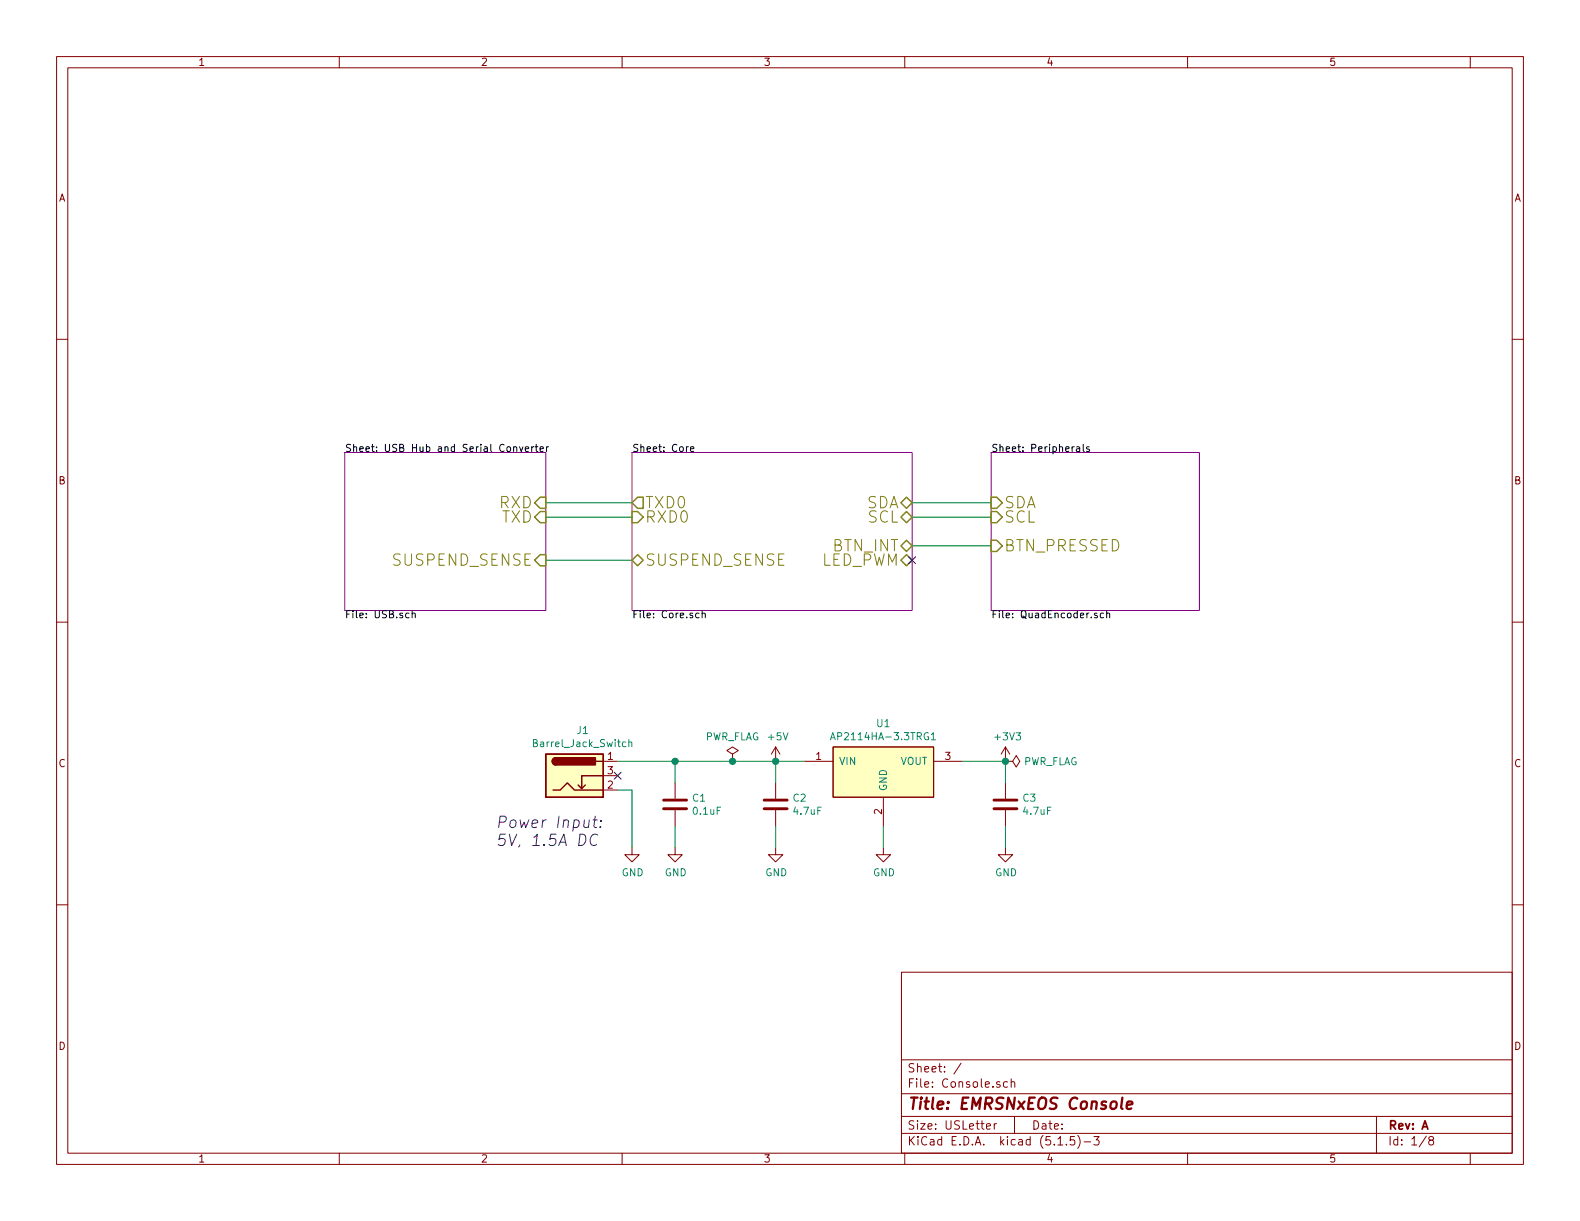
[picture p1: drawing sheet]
<svg xmlns="http://www.w3.org/2000/svg" width="279mm" height="216mm" viewBox="0 0 279 216" stroke-linecap="round" stroke-linejoin="round" font-family="sans-serif">
<g fill="none" stroke="#840000" stroke-width=".18">
<path d="M10 10h259.4v195.9h-259.4zM12 12h255.4v191.9h-255.4zM60 10v2M110 10v2M160 10v2M210 10v2M260 10v2M10 60h2M267.4 60h2M10 110h2M267.4 110h2M106.7 134.6h2.5"/>
<path d="M106.7 139.7h2.5M106.7 137.2h2.5M119.4 138.4v2.8M129.5 133.4l1.1-.7-1.1-.6-1 .6 1 .7v1.2M129.5 134.6h.1M137.2 132.1l-.8 1.3M137.2 132.1v2.5M137.2 138.4v2.8M137.2 132.1l.7 1.3M142.2 134.6h5.1M147.3 132.1h17.8v8.9h-17.8zM165.1 134.6h5.1"/>
<path d="M177.8 134.6h1.3l.6-1 .6 1-.6 1-.6-1M177.8 134.6h.1M177.8 132.1l-.8 1.3M177.8 132.1v2.5M177.8 138.4v2.8M177.8 132.1l.8 1.3M10 160h2M111.8 149.9v1.2h1.2l-1.2 1.3-1.3-1.3h1.3M119.4 149.9v1.2h1.2l-1.2 1.3-1.3-1.3h1.3M119.4 143.3v2.8M137.2 149.9v1.2h1.2l-1.2 1.3-1.3-1.3h1.3M137.2 143.3v2.8"/>
<path d="M156.2 149.9v1.2h1.3l-1.3 1.3-1.3-1.3h1.3M156.2 141v5.1M177.8 149.9v1.2h1.3l-1.3 1.3-1.3-1.3h1.3M177.8 143.3v2.8M267.4 160h2M159.4 171.9h108v32h-108zM159.4 197.4h108M159.4 193.4h108M159.4 187.4h108M170 188l-1.3 1.9M174.4 199.2l.8-.2-.1-.2-.4-.1-.3 .2 .1 .7h.6M175.8 198.7v1"/>
<path d="M176.2 198.7l-.3 .1-.1 .2M178.2 191.3h-.5l-.3 .2 .1 .6 .2 .2 .5-.1M178.8 191.4l.1-.1a.37 .37 0 0 1 .6 .2v.8M178.8 190.8v1.5M179.4 197.4v3M243.4 197.4v6.5M60 203.9v2M110 203.9v2M159.4 200.4h108M160 203.9v2M187.1 202.5h.8M188.6 202.3v.2"/>
<path d="M190 201h-.7l-.1 .7 .2-.2 .5 .1 .2 .2-.1 .5-.2 .2-.6-.2M190.6 200.8a1.71 1.71 0 0 1 0 2.2M191.7 201.9h1.2M193.4 201h1l-.5 .5 .4 .2v.6l-.2 .2-.7-.2M210 203.9v2M252.2 200.9l-1.2 1.9M253 201.6l-.3-.1v-.3l.3-.2h.2l.3 .2-.1 .3-.6 .2a.48 .48 0 0 0-.1 .6l.3 .2 .4-.2a.48 .48 0 0 0-.2-.7M260 203.9v2"/>
</g>
<path d="M198.5 194.1l-.3 1.7 .3 .3M199.3 195.4l.9-.2v-.4h-.8l-.2 1 .3 .3 .6-.1" fill="none" stroke="#840000" stroke-width=".41"/>
<path d="M61 80h35.5v28h-35.5zM111.8 80h49.5v28h-49.5zM175.3 80h36.8v28h-36.8z" fill="none" stroke="#840084" stroke-width=".18"/>
<g fill="none" stroke="#000" stroke-width=".18">
<path d="M90.8 79.1l.2-.1h.3l.1 .8M91.9 79l.3 .8 .3-.8M92.9 79.4l.6-.1-.1-.3h-.3l-.2 .2 .1 .6h.4M94 79v.8M94.4 79l-.4 .2M94.6 79h.5M94.8 78.6v1.1l.3 .1M95.5 79.4l.6-.1-.1-.3h-.3l-.2 .2 .1 .6h.4M96.6 79v.8M97 79l-.4 .2M122.1 79.4l.6-.1v-.3h-.4l-.2 .2 .1 .6h.5M190.4 79h.5v.8"/>
<path d="M190.9 79.3h-.4l-.2 .2 .1 .3h.5M191.5 78.6v1.1l.2 .1M192.6 79h-.3l-.2 .2 .1 .1 .4 .2v.3h-.5M72.3 108.5l-.3-.1-.3 .2 .2 .6h.4M72.9 108.5l.2-.1 .3 .1v.7M72.9 108v1.2M123.6 108.5l-.3-.1-.3 .2 .1 .6h.5M124.2 108.5l.1-.1 .3 .1 .1 .7M124.2 108v1.2M194 108.5l-.3-.1-.2 .2 .1 .2 .4 .1v.3h-.5M195.1 108.5l-.3-.1-.2 .2 .1 .6h.4M195.7 108.5l.2-.1 .3 .1v.7"/>
<path d="M195.7 108v1.2"/>
</g>
<g fill="none" stroke="#848400" stroke-width=".25">
<path d="M95.5 98.1h1v2h-1l-1-1zM95.5 90.4h1v2h-1l-1-1zM95.5 87.9h1v2h-1l-1-1zM111.8 90.4h1l.9 1-.9 1h-1zM111.8 99.1l1-1 .9 1-.9 1zM112.8 87.9h.9v2h-.9l-1-1zM159.3 88.9l1-1 1 1-1 1zM159.3 91.4l1-1 1 1-1 1zM159.3 96.5l1-1 1 1-1 1zM159.3 99.1l1-1 1 1-1 1zM175.3 87.9h1l.9 1-.9 1h-1zM175.3 90.4h1l.9 1-.9 1h-1z"/>
<path d="M175.3 95.5h1l.9 1-.9 1h-1z"/>
</g>
<path d="M117.3 143h4.1M117.3 141.5h4.1M135.1 143h4.1M135.1 141.5h4.1M175.8 143h4M175.8 141.5h4" fill="none" stroke="#840000" stroke-width=".51"/>
<g fill="#ffffc2" stroke="#ffffc2" stroke-width=".18">
<path d="M96.5 133.4h10.2v7.6h-10.2z"/>
<path d="M147.3 132.1h17.8v8.9h-17.8z"/>
</g>
<path d="M96.5 133.4h10.2v7.6h-10.2zM97.8 139.7h1.3l1.2-1.3 1.3 1.3h5.1M98.3 134a.63 .63 0 0 0-.6 .6 .63 .63 0 0 0 .6 .7M103.5 138.8l-.6 .6M105.4 134.6h1.3M106.7 137.2h-3.8v2.2l-.7-.6" fill="none" stroke="#840000" stroke-width=".25"/>
<g fill="#840000" stroke="#840000" stroke-width=".25">
<path d="M97.8 134.2l.5-.2v1.3a.64 .64 0 0 1-.6-.4 .64 .64 0 0 1 .1-.7z"/>
<path d="M98.3 134h7v1.3h-7z"/>
</g>
<path d="M111.2 131.3l.2-.1h.3v.8M111.2 130.8v1.2M146.9 130.8l.4-1.3 .4 1.3M147 130.5h.6M164.7 129.9l.3-.4v1.3M164.7 130.8h.7" fill="none" stroke="#008484" stroke-width=".18"/>
<g fill="none" stroke="#008400" stroke-width=".18">
<path d="M96.5 88.9h15.3M96.5 91.4h15.3M96.5 99.1h15.3M161.3 88.9h14M161.3 91.4h14M161.3 96.5h14M109.2 134.6h33M109.2 139.7h2.6v10.2M119.4 134.6v3.8M137.2 134.6v3.8M170.2 134.6h7.6v3.8M119.4 146.1v3.8"/>
<path d="M137.2 146.1v3.8M156.2 146.1v3.8M177.8 146.1v3.8"/>
</g>
<path d="M104.9 145h.7M105.3 144.3l-.3 1.7 .1 .2 .4 .1M105.7 147.7a.9 .9 0 0 0-1 0 .9 .9 0 0 0-.4 .9 .69 .69 0 0 0 .4 .8 .69 .69 0 0 0 .8-.1M106.2 146.1l-.1 .2M106.3 145.1l.1 .1h-.2l.1-.1v.2" fill="none" stroke="#0000c2" stroke-width=".18"/>
<g fill="#008400" stroke="#008400" stroke-width=".25">
<circle cx="119.4" cy="134.6" r=".51"/>
<circle cx="177.8" cy="134.6" r=".51"/>
<circle cx="137.2" cy="134.6" r=".51"/>
<circle cx="129.5" cy="134.6" r=".51"/>
</g>
<path d="M160.7 98.5l1.2 1.2M161.9 98.5l-1.2 1.2M108.6 136.6l1.2 1.2M109.8 136.6l-1.2 1.2" fill="none" stroke="#000084" stroke-width=".18"/>
<g font-size="2.8" fill="#848400">
<text x="88.4" y="89.9">RXD</text>
<text x="114" y="89.9">TXD0</text>
<text x="153.1" y="89.9">SDA</text>
<text x="177.5" y="89.9">SDA</text>
<text x="88.7" y="92.4">TXD</text>
<text x="114" y="92.4">RXD0</text>
<text x="153.4" y="92.4">SCL</text>
<text x="177.5" y="92.4">SCL</text>
<text x="69.7" y="100.1">SUSPEND_SENSE</text>
<text x="114" y="100.1">SUSPEND_SENSE</text>
<text x="145.1" y="100.1">LED_PWM</text>
<text x="147.2" y="97.5">BTN_INT</text>
<text x="177.5" y="97.5">BTN_PRESSED</text>
</g>
<g font-size="2.8" fill="#0000c2">
<text x="87.6" y="146.4">Power Input:</text>
<text x="87.6" y="149.6">5V, 1.5A DC</text>
</g>
<text font-size="2.8" fill="#840000" x="160.4" y="196.2">Title: EMRSNxEOS Console</text>
<g font-size="2.1" fill="#840000">
<text x="160.4" y="189.6">Sheet: /</text>
<text x="160.4" y="192.3">File: Console.sch</text>
<text x="160.4" y="202.5">KiCad E.D.A. kicad (5.1.5)-3</text>
<text x="160.4" y="199.7">Size: USLetter</text>
<text x="182.4" y="199.7">Date:</text>
<text x="245.4" y="199.7">Rev: A</text>
<text x="245.4" y="202.5">Id: 1/8</text>
</g>
<g font-size="1.8" fill="#840000">
<text x="35" y="11.6">1</text>
<text x="85" y="11.6">2</text>
<text x="135" y="11.6">3</text>
<text x="185" y="11.6">4</text>
<text x="235" y="11.6">5</text>
<text x="10.4" y="35.6">A</text>
<text x="267.8" y="35.6">A</text>
<text x="10.4" y="85.6">B</text>
<text x="267.8" y="85.6">B</text>
<text x="10.4" y="135.6">C</text>
<text x="107.5" y="134.4">1</text>
<text x="107.5" y="136.9">3</text>
<text x="144.3" y="134.4">1</text>
<text x="167.2" y="134.4">3</text>
<text x="267.8" y="135.6">C</text>
<text x="107.5" y="139.4">2</text>
<text x="156" y="144" transform="rotate(-90 156 144)">2</text>
<text x="10.4" y="185.6">D</text>
<text x="267.8" y="185.6">D</text>
<text x="35" y="205.5">1</text>
<text x="85" y="205.5">2</text>
<text x="135" y="205.5">3</text>
<text x="185" y="205.5">4</text>
<text x="235" y="205.5">5</text>
</g>
<g font-size="1.8">
<text x="61" y="79.9">Sheet: USB Hub and Serial Converter</text>
<text x="111.8" y="79.9">Sheet: Core</text>
<text x="175.3" y="79.9">Sheet: Peripherals</text>
<text x="61" y="109.3">File: USB.sch</text>
<text x="111.8" y="109.3">File: Core.sch</text>
<text x="175.3" y="109.3">File: QuadEncoder.sch</text>
</g>
<g font-size="1.8" fill="#008484">
<text x="102.1" y="129.8">J1</text>
<text x="124.6" y="130.9">PWR_FLAG</text>
<text x="135.9" y="130.9">+5V</text>
<text x="147.9" y="130.9">AP2114HA-3.3TRG1</text>
<text x="155.1" y="128.6">U1</text>
<text x="176.1" y="130.9">+3V3</text>
<text x="94.7" y="132.1">Barrel_Jack_Switch</text>
<text x="148.3" y="135.3">VIN</text>
<text x="159.2" y="135.3">VOUT</text>
<text x="180.9" y="135.3">PWR_FLAG</text>
<text x="122.5" y="141.8">C1</text>
<text x="140.3" y="141.8">C2</text>
<text x="156.8" y="140" transform="rotate(-90 156.8 140)">GND</text>
<text x="180.9" y="141.8">C3</text>
<text x="122.7" y="144.1">0.1uF</text>
<text x="140.5" y="144.1">4.7uF</text>
<text x="181.1" y="144.1">4.7uF</text>
<text x="109.9" y="154.9">GND</text>
<text x="117.6" y="154.9">GND</text>
<text x="135.3" y="154.9">GND</text>
<text x="154.4" y="154.9">GND</text>
<text x="176" y="154.9">GND</text>
</g>
</svg>
